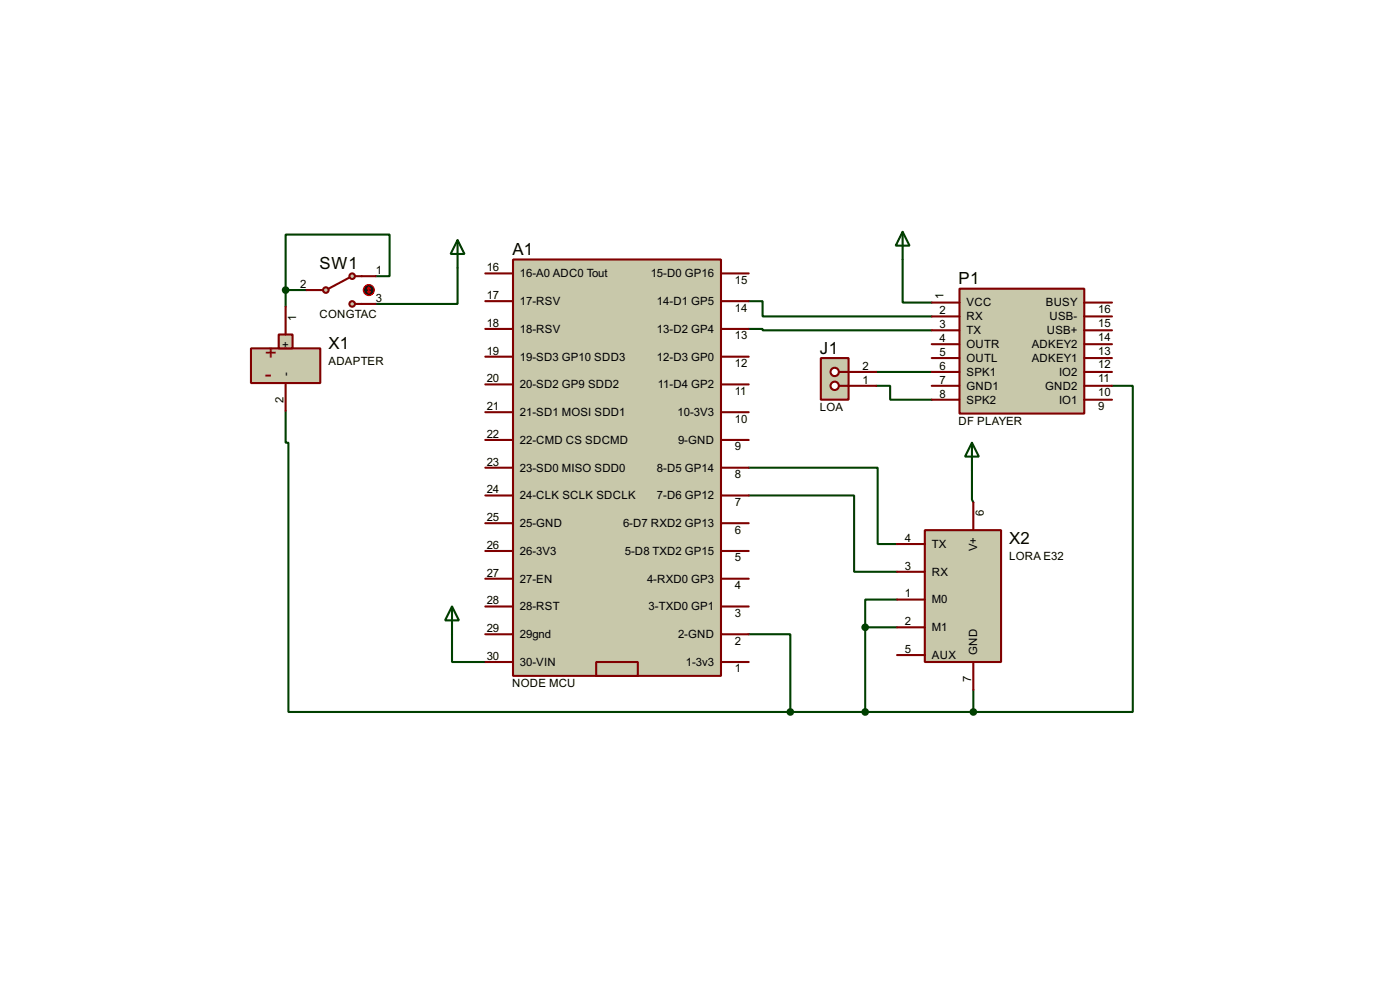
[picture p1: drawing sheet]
<svg xmlns="http://www.w3.org/2000/svg" width="256mm" height="180mm" viewBox="0 0 256 180" stroke-linecap="round" stroke-linejoin="round" font-family="sans-serif">
<g fill="none" stroke="#004000" stroke-width=".38">
<path d="M52.3 53.1v3M52.3 53.1h3.8M68.8 50.5h2.6v-7.6h-19.1v10.2M83.8 49v6.6h-15M137.2 55.1h2.5v2.8h31M165.4 47.5v7.9h5.3M52.3 75.2v5.8h.5v49.3h92M137.2 60.2h2.5v.3h31M160.5 70.6h2.6v2.6h7.6M160.5 68.1h10.2M203.7 70.6h3.8v59.7h-29.2M137.2 85.6h23.6v14h3.5"/>
<path d="M137.2 90.7h19.3v13.9h7.8M178.1 86.1v5.3l.2 .5M82.8 116.1v5.1h6.1M137.2 116.1h7.6v14.2M158.5 114.8h5.8M158.5 114.8v15.5M164.3 109.7h-5.8v5.1M144.8 130.3h33.5M178.3 126.2v4.1"/>
</g>
<g fill="#c8c8aa" stroke="#800000" stroke-width=".38">
<path d="M94 47.5h38.1v76.2h-38.1z"/>
<path d="M109.2 121.2h7.6v2.5h-7.6z"/>
</g>
<g fill="none" stroke="#800000" stroke-width=".38">
<path d="M88.9 55.1h5.1M88.9 50h5.1M132.1 55.1h5.1M132.1 50h5.1M88.9 75.4h5.1M88.9 70.4h5.1M88.9 65.3h5.1M88.9 60.2h5.1M132.1 75.4h5.1M132.1 70.4h5.1M132.1 65.3h5.1M132.1 60.2h5.1"/>
<path d="M88.9 95.8h5.1M88.9 90.7h5.1M88.9 85.6h5.1M88.9 80.5h5.1M132.1 95.8h5.1M132.1 90.7h5.1M132.1 85.6h5.1M132.1 80.5h5.1M88.9 116.1h5.1M88.9 111h5.1M88.9 105.9h5.1M88.9 100.8h5.1"/>
<path d="M132.1 116.1h5.1M132.1 111h5.1M132.1 105.9h5.1M132.1 100.8h5.1M88.9 121.2h5.1M132.1 121.2h5.1"/>
</g>
<path d="M175.8 52.8h22.8v22.9h-22.8z" fill="#c8c8aa" stroke="#800000" stroke-width=".38"/>
<g fill="none" stroke="#800000" stroke-width=".38">
<path d="M170.7 55.4h5.1M170.7 57.9h5.1M198.6 55.4h5.1M198.6 57.9h5.1M170.7 60.5h5.1M170.7 63h5.1M170.7 65.5h5.1M170.7 68.1h5.1M170.7 70.6h5.1M170.7 73.2h5.1M198.6 60.5h5.1M198.6 63h5.1"/>
<path d="M198.6 65.5h5.1M198.6 68.1h5.1M198.6 70.6h5.1M198.6 73.2h5.1"/>
</g>
<path d="M165.4 42.4l1.2 2.6h-2.5zM165.4 42.4v5.1" fill="none" stroke="#004000" stroke-width=".38"/>
<path d="M150.4 65.5h5v7.7h-5z" fill="#c8c8aa" stroke="#800000" stroke-width=".38"/>
<path d="M153.7 70.6h1.7" fill="none" stroke="#800000" stroke-width=".38"/>
<circle cx="152.9" cy="70.6" r=".76" fill="#feffff" stroke="#800000" stroke-width=".38"/>
<path d="M153.7 68.1h1.7" fill="none" stroke="#800000" stroke-width=".38"/>
<circle cx="152.9" cy="68.1" r=".76" fill="#feffff" stroke="#800000" stroke-width=".38"/>
<path d="M155.4 70.6h5.1M155.4 68.1h5.1" fill="none" stroke="#800000" stroke-width=".38"/>
<g fill="#c8c8aa" stroke="#800000" stroke-width=".38">
<path d="M46 63.8h12.7v6.3h-12.7z"/>
<path d="M51.1 61.2h2.5v2.6h-2.5z"/>
</g>
<path d="M52.3 56.1v5.1M52.3 70.1v5.1" fill="none" stroke="#800000" stroke-width=".38"/>
<circle cx="59.7" cy="53.1" r=".51" fill="#c8c8aa" stroke="#800000" stroke-width=".38"/>
<path d="M58.7 53.1h.5" fill="none" stroke="#800000" stroke-width=".38"/>
<circle cx="64.5" cy="50.5" r=".51" fill="#c8c8aa" stroke="#800000" stroke-width=".38"/>
<path d="M64 50.8l-3.8 2M65 50.5h1.3" fill="none" stroke="#800000" stroke-width=".38"/>
<circle cx="64.5" cy="55.6" r=".51" fill="#c8c8aa" stroke="#800000" stroke-width=".38"/>
<path d="M56.1 53.1h2.6M65 55.6h3.8M66.3 50.5h2.5" fill="none" stroke="#800000" stroke-width=".38"/>
<circle cx="67.6" cy="53.1" r="1.02" fill="#400000" stroke="#f00" stroke-width=".18"/>
<path d="M67.3 53.3l.3 .3M67.6 52.6v1M67.6 52.6l-.3 .2M67.6 52.6l.2 .2M67.8 53.3l-.2 .3" fill="none" stroke="#f00" stroke-width=".18"/>
<circle cx="52.3" cy="53.1" r=".51" fill="#004000" stroke="#004000" stroke-width=".38"/>
<path d="M83.8 43.9l1.3 2.6h-2.6zM83.8 43.9v5.1M82.8 111l1.3 2.5h-2.6zM82.8 111v5.1" fill="none" stroke="#004000" stroke-width=".38"/>
<path d="M169.4 97h14v24.2h-14z" fill="#c8c8aa" stroke="#800000" stroke-width=".38"/>
<path d="M164.3 99.6h5.1M178.3 91.9v5.1M164.3 104.6h5.1M164.3 109.7h5.1M164.3 114.8h5.1M164.3 119.9h5.1M178.3 121.2v5" fill="none" stroke="#800000" stroke-width=".38"/>
<g fill="#004000" stroke="#004000" stroke-width=".38">
<circle cx="144.8" cy="130.3" r=".51"/>
<circle cx="158.5" cy="114.8" r=".51"/>
<circle cx="158.5" cy="130.3" r=".51"/>
<circle cx="178.3" cy="130.3" r=".51"/>
</g>
<path d="M178.1 81l1.2 2.6h-2.5zM178.1 81v5.1" fill="none" stroke="#004000" stroke-width=".38"/>
<g font-size="4.3" fill="#800000">
<text x="48.5" y="65.9">+</text>
<text x="48.5" y="69.7">-</text>
</g>
<g font-size="3.4">
<text x="93.9" y="46.7">A1</text>
<text x="58.6" y="49.2">SW1</text>
<text x="175.6" y="52">P1</text>
<text x="60.2" y="63.8">X1</text>
<text x="150.2" y="64.7">J1</text>
<text x="184.9" y="99.6">X2</text>
</g>
<g font-size="2.3">
<text x="55" y="52.7">2</text>
<text x="68.8" y="50.2">1</text>
<text x="89.2" y="49.7">16</text>
<text x="95.2" y="50.8">16-A0 ADC0 Tout</text>
<text x="119.2" y="50.8">15-D0 GP16</text>
<text x="134.6" y="51.9">15</text>
<text x="54.2" y="58.7" transform="rotate(-90 54.2 58.7)">1</text>
<text x="58.5" y="58.3">CONGTAC</text>
<text x="68.8" y="55.2">3</text>
<text x="89.2" y="54.7">17</text>
<text x="89.2" y="59.8">18</text>
<text x="95.2" y="55.8">17-RSV</text>
<text x="120.4" y="55.8">14-D1 GP5</text>
<text x="134.6" y="57">14</text>
<text x="172.1" y="57.5">2</text>
<text x="172.8" y="54.7" transform="rotate(-90 172.8 54.7)">1</text>
<text x="177.1" y="56.1">VCC</text>
<text x="177.1" y="58.6">RX</text>
<text x="191.6" y="56.1">BUSY</text>
<text x="192.3" y="58.6">USB-</text>
<text x="201.2" y="59.8">15</text>
<text x="201.2" y="57.3">16</text>
<text x="53" y="63.7" transform="rotate(-90 53 63.7)">+</text>
<text x="89.2" y="64.9">19</text>
<text x="95.2" y="60.9">18-RSV</text>
<text x="95.2" y="66">19-SD3 GP10 SDD3</text>
<text x="120.4" y="66">12-D3 GP0</text>
<text x="120.4" y="60.9">13-D2 GP4</text>
<text x="134.6" y="62.1">13</text>
<text x="172.1" y="60.1">3</text>
<text x="172.1" y="62.6">4</text>
<text x="172.1" y="65.2">5</text>
<text x="177.1" y="61.2">TX</text>
<text x="177.1" y="63.7">OUTR</text>
<text x="189" y="63.7">ADKEY2</text>
<text x="191.8" y="61.2">USB+</text>
<text x="201.2" y="64.9">13</text>
<text x="201.2" y="62.4">14</text>
<text x="53" y="68.8" transform="rotate(-90 53 68.8)">-</text>
<text x="60.2" y="66.8">ADAPTER</text>
<text x="89.2" y="70">20</text>
<text x="95.2" y="71.1">20-SD2 GP9 SDD2</text>
<text x="120.5" y="71.1">11-D4 GP2</text>
<text x="134.6" y="67.2">12</text>
<text x="158" y="70.2">1</text>
<text x="158" y="67.7">2</text>
<text x="172.1" y="67.7">6</text>
<text x="172.1" y="70.2">7</text>
<text x="177.1" y="66.3">OUTL</text>
<text x="177.1" y="68.8">SPK1</text>
<text x="177.1" y="71.3">GND1</text>
<text x="189" y="66.3">ADKEY1</text>
<text x="191.5" y="71.3">GND2</text>
<text x="194" y="68.8">IO2</text>
<text x="201.2" y="70">11</text>
<text x="201.2" y="67.4">12</text>
<text x="51.9" y="73.8" transform="rotate(-90 51.9 73.8)">2</text>
<text x="89.2" y="75.1">21</text>
<text x="95.2" y="76.2">21-SD1 MOSI SDD1</text>
<text x="124.1" y="76.2">10-3V3</text>
<text x="134.6" y="77.3">10</text>
<text x="134.6" y="72.3">11</text>
<text x="150.2" y="75.3">LOA</text>
<text x="172.1" y="72.8">8</text>
<text x="175.6" y="77.8">DF PLAYER</text>
<text x="177.1" y="73.9">SPK2</text>
<text x="194" y="73.9">IO1</text>
<text x="201.2" y="75.1">9</text>
<text x="201.2" y="72.5">10</text>
<text x="89.2" y="80.1">22</text>
<text x="95.2" y="81.2">22-CMD CS SDCMD</text>
<text x="124.2" y="81.2">9-GND</text>
<text x="134.6" y="82.4">9</text>
<text x="89.2" y="85.2">23</text>
<text x="95.2" y="86.3">23-SD0 MISO SDD0</text>
<text x="120.4" y="86.3">8-D5 GP14</text>
<text x="134.6" y="87.5">8</text>
<text x="89.2" y="90.3">24</text>
<text x="89.2" y="95.4">25</text>
<text x="95.2" y="91.4">24-CLK SCLK SDCLK</text>
<text x="120.4" y="91.4">7-D6 GP12</text>
<text x="134.6" y="92.6">7</text>
<text x="180.2" y="94.5" transform="rotate(-90 180.2 94.5)">6</text>
<text x="89.2" y="100.5">26</text>
<text x="95.2" y="96.5">25-GND</text>
<text x="95.2" y="101.6">26-3V3</text>
<text x="114.1" y="96.5">6-D7 RXD2 GP13</text>
<text x="114.5" y="101.6">5-D8 TXD2 GP15</text>
<text x="134.6" y="97.7">6</text>
<text x="165.7" y="99.2">4</text>
<text x="170.7" y="100.3">TX</text>
<text x="179" y="100.9" transform="rotate(-90 179 100.9)">V+</text>
<text x="89.2" y="105.5">27</text>
<text x="95.2" y="106.6">27-EN</text>
<text x="118.5" y="106.6">4-RXD0 GP3</text>
<text x="134.6" y="107.8">4</text>
<text x="134.6" y="102.7">5</text>
<text x="165.7" y="104.3">3</text>
<text x="170.7" y="105.4">RX</text>
<text x="184.9" y="102.5">LORA E32</text>
<text x="89.2" y="110.6">28</text>
<text x="95.2" y="111.7">28-RST</text>
<text x="118.8" y="111.7">3-TXD0 GP1</text>
<text x="134.6" y="112.9">3</text>
<text x="165.7" y="109.3">1</text>
<text x="170.7" y="110.4">M0</text>
<text x="89.2" y="115.7">29</text>
<text x="95.2" y="116.8">29gnd</text>
<text x="124.2" y="116.8">2-GND</text>
<text x="134.6" y="118">2</text>
<text x="165.7" y="114.4">2</text>
<text x="165.7" y="119.5">5</text>
<text x="170.7" y="115.5">M1</text>
<text x="179" y="119.9" transform="rotate(-90 179 119.9)">GND</text>
<text x="89.2" y="120.8">30</text>
<text x="93.8" y="125.8">NODE MCU</text>
<text x="95.2" y="121.9">30-VIN</text>
<text x="125.6" y="121.9">1-3v3</text>
<text x="134.6" y="123.1">1</text>
<text x="170.7" y="120.6">AUX</text>
<text x="177.9" y="124.8" transform="rotate(-90 177.9 124.8)">7</text>
</g>
</svg>
